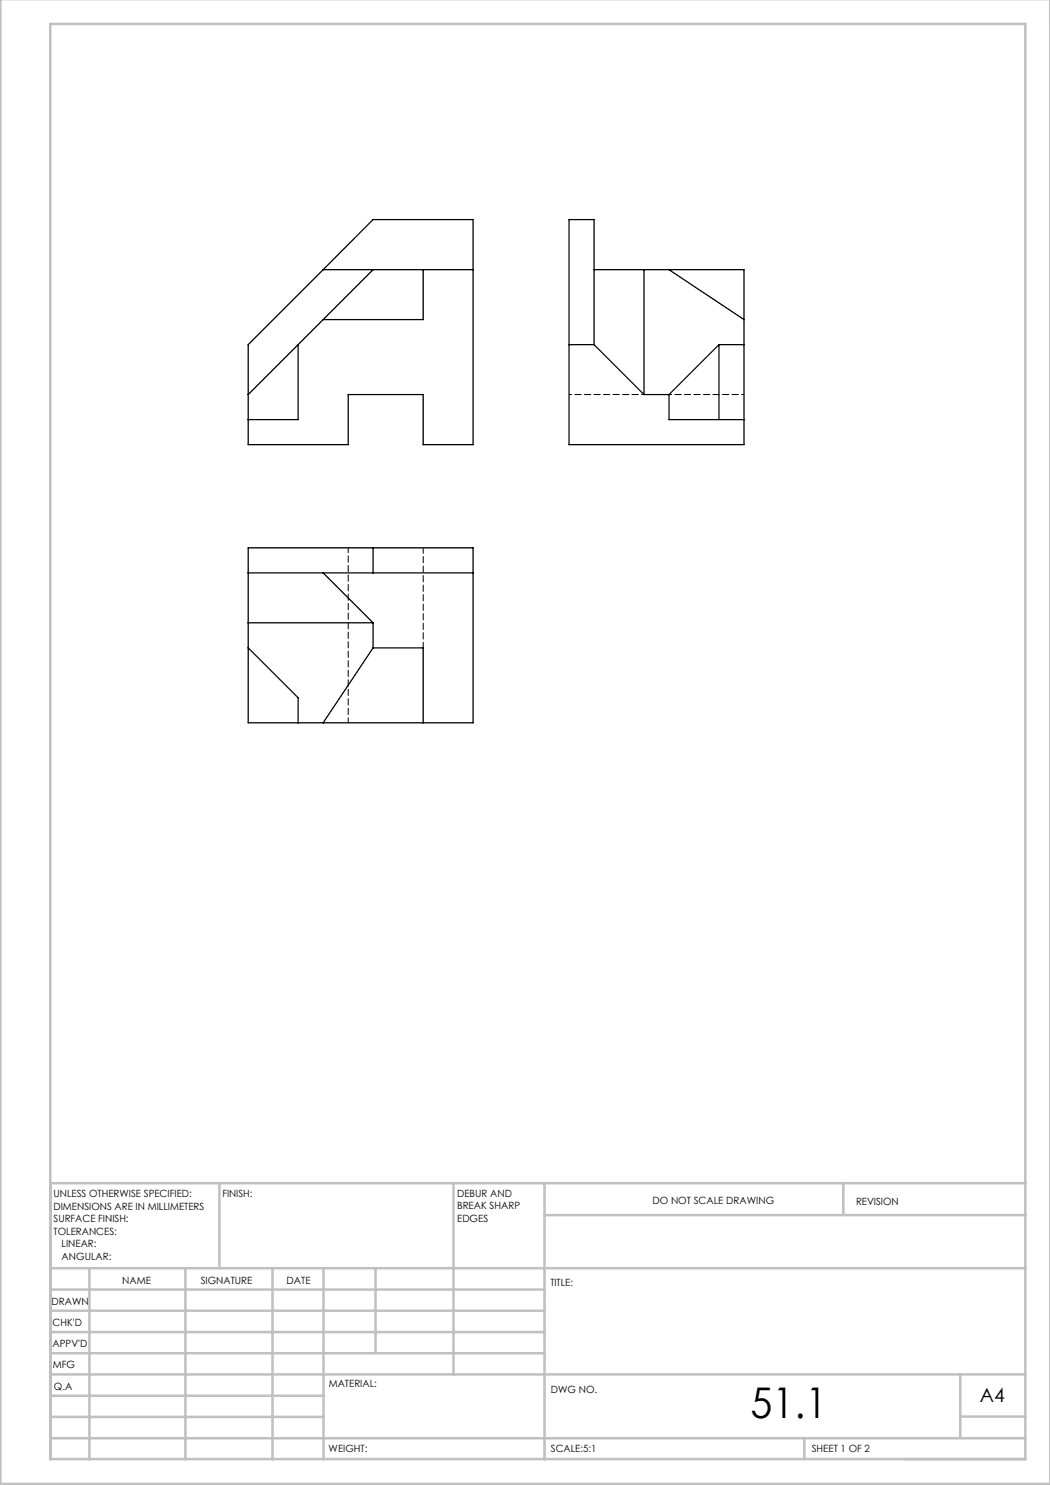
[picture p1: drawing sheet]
<svg xmlns="http://www.w3.org/2000/svg" width="210mm" height="297mm" viewBox="0 0 210 297" stroke-linecap="round" stroke-linejoin="round" font-family="sans-serif">
<g fill="none" stroke="#c0c0c0" stroke-width=".5">
<path d="M.1 -.1v296.9h209.9v-296.9M10.1 4.8h195v287h-195zM43.9 236.6v17M90.7 236.6v38.3M108.9 236.6v55.3M168.7 236.6v6.3M205.1 236.6h-195v55.3M10.1 253.6h195M10.1 257.9h98.8M17.9 253.6v38.3M37.1 253.6v38.3M54.5 253.6v38.3"/>
<path d="M64.7 253.6v38.3M75.1 253.6v17M108.9 243h96.2M10.1 270.6h98.8M10.1 266.4h98.8M10.1 262.1h98.8M10.1 279.1h54.6M10.1 274.9h195M192.1 274.8v12.7M10.1 287.7h195M10.1 283.4h54.6M160.9 287.5v4.3"/>
<path d="M192.1 283.3h13"/>
</g>
<g fill="none" stroke="#000" stroke-width=".25">
<path d="M64.6 53.9h30M74.6 43.9h20v45h-10v-10h-15v10h-20v-20zM74.6 53.9l-25 25M84.6 53.9v10h-20M118.8 53.9h30v35h-35v-45h5v25M128.8 53.9v25M133.8 53.9l15 10M59.6 68.9v15h-10M113.8 68.9h5M118.8 68.9l10 10M128.8 78.9h5M133.8 78.9v5h15"/>
<path d="M143.8 68.9h5M143.8 68.9l-10 10M143.8 68.9v15M49.6 109.6h45v35h-45zM49.6 114.6h45M64.6 114.6l10 10M74.6 109.6v5M49.6 129.6l10 10v5M49.6 124.6h25M74.6 129.6h10v15M74.6 124.6v5M74.6 129.6l-10 15"/>
</g>
<path d="M113.8 78.9h15M133.8 78.9h15" fill="none" stroke="#000" stroke-width=".2" stroke-dasharray="1.3 .6" stroke-dashoffset=".8"/>
<path d="M69.6 109.5v35" fill="none" stroke="#000" stroke-width=".2" stroke-dasharray="1.3 .6" stroke-dashoffset=".3"/>
<path d="M84.6 109.5v20" fill="none" stroke="#000" stroke-width=".2" stroke-dasharray="1.3 .6" stroke-dashoffset=".2"/>
<text font-size="8.5" x="150.1" y="283.5">51.1</text>
<text font-size="3.9" x="196" y="280.4">A4</text>
<g font-size="2">
<text x="10.7" y="239.5">UNLESS OTHERWISE SPECIFIED:</text>
<text x="44.5" y="239.5">FINISH:</text>
<text x="91.4" y="239.4">DEBUR AND</text>
<text x="10.7" y="242">DIMENSIONS ARE IN MILLIMETERS</text>
<text x="10.7" y="244.5">SURFACE FINISH:</text>
<text x="91.4" y="241.9">BREAK SHARP</text>
<text x="91.4" y="244.4">EDGES</text>
<text x="130.5" y="240.8">DO NOT SCALE DRAWING</text>
<text x="171.2" y="241">REVISION</text>
<text x="10.7" y="247">TOLERANCES:</text>
<text x="12.3" y="249.5">LINEAR:</text>
<text x="12.3" y="252">ANGULAR:</text>
<text x="24.4" y="256.9">NAME</text>
<text x="40.1" y="256.8">SIGNATURE</text>
<text x="57.3" y="256.8">DATE</text>
<text x="110.1" y="257.1">TITLE:</text>
<text x="10.3" y="260.9">DRAWN</text>
<text x="10.5" y="269.3">APPV'D</text>
<text x="10.5" y="265.2">CHK'D</text>
<text x="10.6" y="273.6">MFG</text>
<text x="10.8" y="278">Q.A</text>
<text x="65.8" y="277.4">MATERIAL:</text>
<text x="110.2" y="278.5">DWG NO.</text>
<text x="65.7" y="290.4">WEIGHT:</text>
<text x="110.2" y="290.5">SCALE:5:1</text>
<text x="162.4" y="290.4">SHEET 1 OF 2</text>
</g>
</svg>
